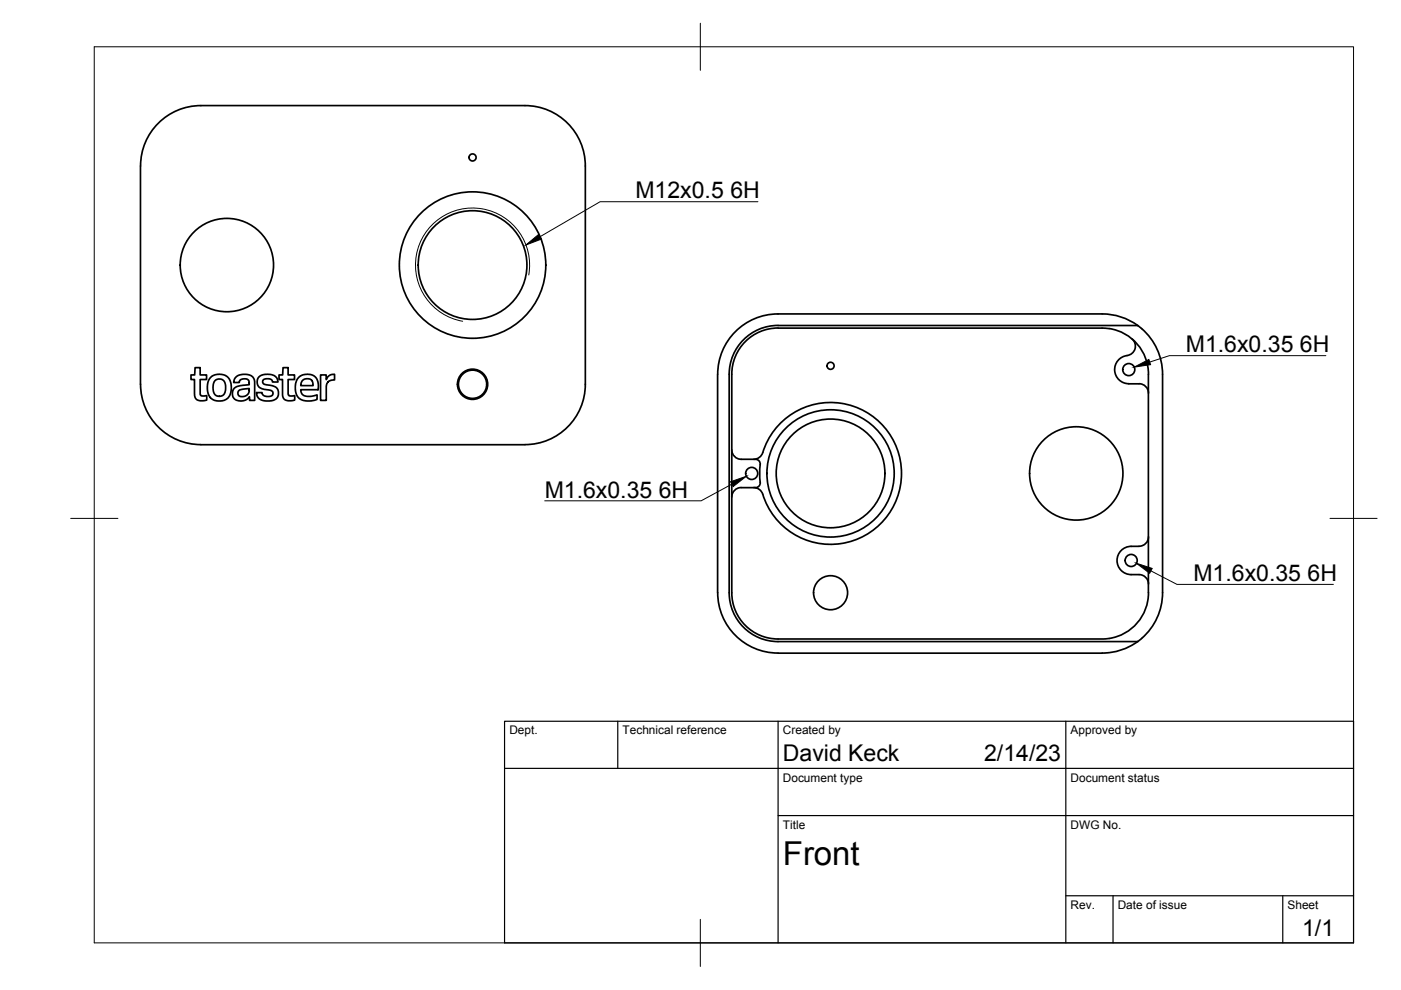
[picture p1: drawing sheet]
<svg xmlns="http://www.w3.org/2000/svg" width="297mm" height="210mm" viewBox="0 0 297 210" stroke-linecap="round" stroke-linejoin="round" font-family="sans-serif">
<!-- layer: Visible -->
<g fill="none" stroke="#000" stroke-width=".36">
<path d="M42.6 22.4h68.7a12.8 12.8 0 0 1 12.8 12.8v46.3a12.8 12.8 0 0 1-12.8 12.8h-68.7M42.6 22.4a12.8 12.8 0 0 0-12.8 12.8v46.3a12.8 12.8 0 0 0 12.8 12.8M41.4 77.9h1v1.6h1.4v1h-1.4v3.1l.5 .4 .9-.1v.9l-1.5 .2-.6-.3-.3-.4-.2-.7v-3.1h-.7v-1h.8zM50 79.9l.6-.3 .9-.2h1.1l1 .5 .4 1v4h-1.1v-.8l-.6 .6-.7 .3h-.9l-.9-.3a1.71 1.71 0 0 1-.4-2 1.71 1.71 0 0 1 1.8-1l1.6-.1-.1-1-.4-.2-.8-.1-.5 .2-.3 .6h-1.1l.1-.7zM60 77.9h1.1v1.6h1.3v1h-1.3v3l.1 .4 .3 .1 1-.1v.9l-1.5 .2-.6-.2-.4-.6-.1-3.7h-.7v-1h.7zM68 79.5h1.2v1l.2-.5 .5-.5 1-.1v1.2l-1.2 .2-.5 .7v3.4h-1.2zM152.1 79.4v46.3M157.6 72.8a9.7 9.7 0 0 1 7.4-3.2h68.7a9.7 9.7 0 0 1 9.8 9.8v46.3a9.8 9.8 0 0 1-9.8 9.8h-68.7a9.8 9.8 0 0 1-9.8-9.8v-46.3a9.8 9.8 0 0 1 2.4-6.6zM240 71.9a2 2 0 0 1 .6 2.1 2 2 0 0 1-1.6 1.4 3 3 0 0 0-2.7 3.1 3 3 0 0 0 3 2.9h2.2a1.96 1.96 0 0 1 2 2M241.2 69l.8 .7M241.2 69h-76.2a10.4 10.4 0 0 0-10.4 10.4v46.3a10.4 10.4 0 0 0 10.4 10.3h76.2M241.2 69a12.8 12.8 0 0 0-7.5-2.4h-68.7a12.8 12.8 0 0 0-12.8 12.8"/>
<path d="M242.1 69.7a12.8 12.8 0 0 1 4.4 9.7v46.3a12.8 12.8 0 0 1-4.4 9.7M44.5 80.2l.8-.6 1.1-.3 1.3 .3 .8 .5 .4 1.1 .1 1.2-.3 1.4-.5 .7-.8 .4-1.2 .1-.8-.1-.8-.6-.4-.8-.2-1 .1-1.5zM45.6 80.7l.6-.3h.5l.6 .2 .3 .4 .2 .8v.9l-.2 .7-.5 .5h-1.1l-.6-.5-.2-1.4 .1-.8zM50.6 82.8l.7-.3 1.5-.1v.7l-.2 .4-.9 .6h-.6l-.5-.2-.2-.4zM54.8 80l1-.5 1.4-.1a1.63 1.63 0 0 1 1.7 1.6h-1.1l-.2-.4-.5-.3h-.8l-.5 .2-.1 .6 .2 .3 1.8 .4 .8 .3 .4 .6 .1 .9-.3 .8-.7 .5-.8 .1-1.4-.1-1-.5-.3-.6-.1-.6h1.2v.4l.4 .3 1.1 .2 .7-.4 .1-.5-.5-.4-1.8-.4-.7-.4-.4-.9zM63.3 80.1l.6-.5 1.2-.3 1 .2 .8 .5 .6 1.2-.1 1.4h-3.6v.2l.2 .7 .6 .4 1.2 .1 1.4-.3v1l-1.2 .3h-1.2l-1-.3-.6-.5-.5-1-.1-1.4 .3-1.1zM64.1 80.7l.6-.4 1.1 .1 .5 .5 .1 .9h-2.6zM155.2 95.4a2 2 0 0 0 1.9 2h3.4l.6 .6 .1 .5M161.2 98.5l-.1 3.1a1.19 1.19 0 0 1-.9 1.8h-3.1M161.7 96a2 2 0 0 1-1.9 1.4M161.7 96a15 15 0 0 1 23.2-7.8 15 15 0 0 1 0 24.4 15 15 0 0 1-23.2-7.8 2 2 0 0 0-1.9-1.4M157.2 103.4a2 2 0 0 0-2 2"/>
<path d="M239.8 115.8a3 3 0 0 0-3 3 3 3 0 0 0 3 3M243.5 113.8a2 2 0 0 1-2 2h-1.7M152.2 125.7a12.8 12.8 0 0 0 12.8 12.8M165 138.5h68.7M239.8 121.8a3 3 0 0 1 3.4 1l.3 1M241.2 136a12.8 12.8 0 0 1-7.5 2.5M242 135.4l-.8 .6"/>
<circle cx="100.2" cy="33.4" r=".75"/>
<circle cx="48.1" cy="56.2" r="9.9"/>
<circle cx="100.2" cy="56.2" r="15.5"/>
<circle cx="100.2" cy="56.2" r="11.5"/>
<circle cx="176.1" cy="77.6" r=".75"/>
<circle cx="239.3" cy="78.4" r="1.28"/>
<circle cx="100.2" cy="81.5" r="3"/>
<circle cx="100.2" cy="81.5" r="3.2"/>
<circle cx="159.4" cy="100.4" r="1.28"/>
<circle cx="176.1" cy="100.4" r="11.5"/>
<circle cx="176.1" cy="100.4" r="13.5"/>
<circle cx="228.2" cy="100.4" r="9.9"/>
<circle cx="239.8" cy="118.8" r="1.28"/>
<circle cx="176.1" cy="125.7" r="3.6"/>
</g>
<!-- layer: Visible Narrow -->
<path d="M112.1 58.3a12.1 12.1 0 0 0-9.8-14 12.1 12.1 0 0 0-14 9.8 12.1 12.1 0 0 0 9.8 14" fill="none" stroke="#000" stroke-width=".21"/>
<!-- layer: BORDER -->
<path d="M20 9.9h267v190h-267zM148.5 4.9v10M15 109.9h10M282 109.9h10M148.5 194.9v10" fill="none" stroke="#000" stroke-width=".21"/>
<!-- layer: TITLEBLOCK -->
<path d="M107 152.9h180v47h-180zM131 152.9v10M165 152.9v47M226 152.9v47M107 162.9h180M165 172.9h122M226 189.9h61M236 189.9v10M272 189.9v10" fill="none" stroke="#000" stroke-width=".25"/>
<!-- layer: Hole Notes -->
<path d="M111.5 52l2.7-2.3 .6 1zM240.5 77.8l3.1-1.6 .3 1.1zM154.9 102.1l3.3-1.1-2.8 2.2zM240.9 119.4l3.4 1.1-.5 1.1z" fill="#000" stroke="#000" stroke-width=".21"/>
<path d="M160.7 42.8h-33.5l-12.7 7.4M281.1 75.4h-33.2l-4.1 1.4M155.2 102.7l-6.5 3.5h-33.2M244 121l5.5 2.9h33.2" fill="none" stroke="#000" stroke-width=".21"/>
<text font-size="7" x="166" y="183.4">Front</text>
<g font-size="4.9">
<text x="134.7" y="42.1">M12x0.5</text>
<text x="154.9" y="42.1">6H</text>
<text x="251.4" y="74.7">M1.6x0.35</text>
<text x="275.6" y="74.7">6H</text>
<text x="115.5" y="105.5">M1.6x0.35</text>
<text x="139.7" y="105.5">6H</text>
<text x="253" y="123.2">M1.6x0.35</text>
<text x="277.2" y="123.2">6H</text>
<text x="166" y="161.4">David Keck</text>
<text x="208.7" y="161.4">2/14/23</text>
<text x="276.1" y="198.6">1/1</text>
</g>
<g font-size="2.5">
<text x="108" y="155.7">Dept.</text>
<text x="132" y="155.7">Technical reference</text>
<text x="166" y="155.7">Created by</text>
<text x="227" y="155.7">Approved by</text>
<text x="166" y="165.7">Document type</text>
<text x="227" y="165.7">Document status</text>
<text x="166" y="175.7">Title</text>
<text x="227" y="175.7">DWG No.</text>
<text x="227" y="192.7">Rev.</text>
<text x="237" y="192.7">Date of issue</text>
<text x="273" y="192.7">Sheet</text>
</g>
</svg>
